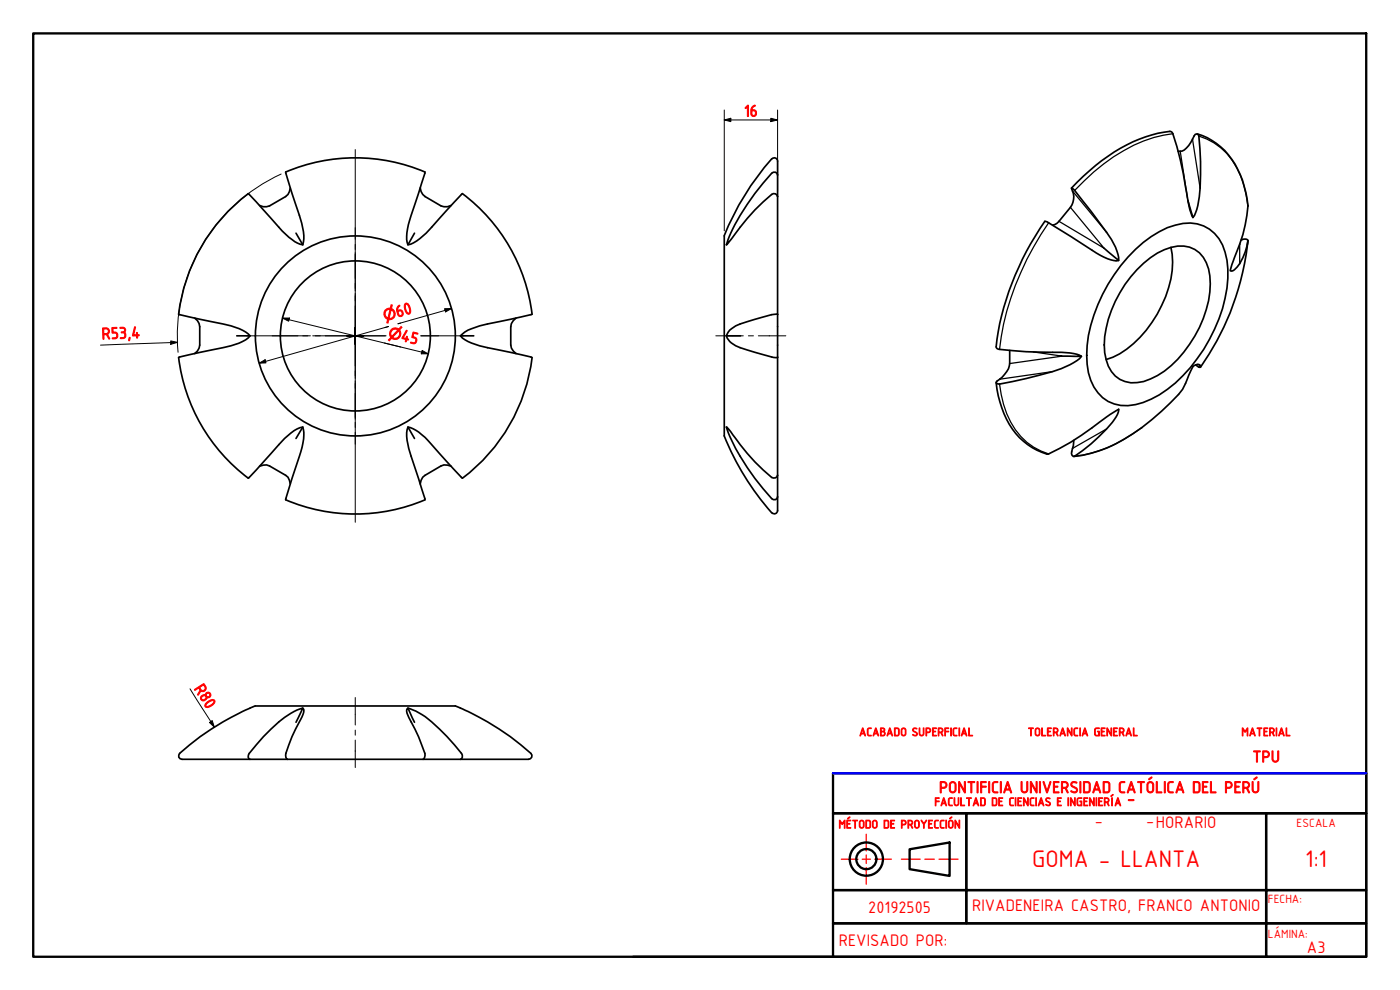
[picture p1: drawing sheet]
<svg xmlns="http://www.w3.org/2000/svg" width="420mm" height="297mm" viewBox="0 0 420 297" stroke-linecap="round" stroke-linejoin="round" font-family="sans-serif">
<!-- layer: Visible (ISO) -->
<g fill="none" stroke="#000" stroke-width=".51">
<path d="M87.1 56.4l-.7 1.9-.7 .7-4.8 2.8-1.9 .2-1.1-.4M126.1 56.4l.3 1.1 .5 .8 .7 .7 4.7 2.8 2 .2 1.1-.4M127.5 51.6l-4.1 13a13.9 13.9 0 0 0-1 8.9 13.8 13.8 0 0 0 7.1-5.3l9.2-10.1M127.6 51.6a52.8 52.8 0 0 0-41.9 .1l1.9 6.3a61.4 61.4 0 0 1 3.6 12.7l-.3 2.8a15.2 15.2 0 0 1-7.2-5.3l-9.1-10a52.7 52.7 0 0 0-21 36.1M138.8 58.1a52.7 52.7 0 0 1 20.8 36.2l-6.4 1.5a62.9 62.9 0 0 0-12.7 3.2l-2.3 1.8a10.2 10.2 0 0 0 5.7 2.9l15.7 3.5M231.6 47.7a78.9 78.9 0 0 0-14.2 23.1l-.1 60a77.1 77.1 0 0 0 14.6 23.2l.8 .1 .6-.6 .1-4.4M231.6 47.7a.98 .98 0 0 1 1.1-.3 .98 .98 0 0 1 .7 .9M233.4 52.5l-.2-.5-.5-.3h-.6a59.1 59.1 0 0 0-14.1 21.8l.6-.6a83 83 0 0 1 13-14.6l.5-.2 .6 .1 .7 .8M233.4 52.5v6.5M233.4 48.4v4.1M233.4 59v83.6M321.6 56.4a56.8 56.8 0 0 1 22.2-15.3 24.9 24.9 0 0 1 7.6-1.6l.3 .1a90.7 90.7 0 0 1 4.7 19.7l.7 3.7 .9 2.3"/>
<path d="M353.6 45.4a3 3 0 0 0 3.1-1.7l2-3.4 .5-.1 .4 .2a72.1 72.1 0 0 1-.1 21.3l-.7 2.2-.8 1.4-1.5-5.2M359.3 40.2a20.4 20.4 0 0 1 12.9 12.1 22.2 22.2 0 0 1 1.5 15.2 66 66 0 0 1-3.6 10.9l-.9 2.8a1 1 0 0 0 1.3-.3 15.2 15.2 0 0 0 4-8.7M88.8 70l2.1 3.5M124.4 70l-2 3.5M218.2 73.3l-.2 .2M315.9 67.5l1.3-.5 4-4.8a5.3 5.3 0 0 0 .4-5.8l.9 .7 4.9 6.3a53.7 53.7 0 0 1 7.8 12l.5 1.9v.9l-4.4-3.7M335.7 78.2a10 10 0 0 1-6.6-2.3l-7.8-5-7-4.3-.6-.2a81.6 81.6 0 0 0-14.7 37.7 .9 .9 0 0 0 1 .7 133.3 133.3 0 0 0 18.6 .9l3.7 .4 2.2 .8h-5.7M340.8 74.8a25.5 25.5 0 0 1 16.5-7.9 11.1 11.1 0 0 1 10.4 8.8 34.3 34.3 0 0 1-3.2 23.1 43.5 43.5 0 0 1-19 20.9 13.3 13.3 0 0 1-14.6-.4 15.9 15.9 0 0 1-4.8-12.7 45.8 45.8 0 0 1 10.3-26.9zM351.4 74.2a28.2 28.2 0 0 1-4.1 20.1 31.5 31.5 0 0 1-13.3 12.9l-2 .7M372.5 72a1.68 1.68 0 0 1 2 .2M374.5 72.2a81 81 0 0 1-14.2 38M53.6 94.3l6.5 1.5a59.5 59.5 0 0 1 12.7 3.3l2.3 1.7a9.4 9.4 0 0 1-5.8 2.9l-15.7 3.5"/>
<path d="M58.4 95.4l.8 .8 .6 .9 .1 .9v5.6l-.7 1.7-.8 .8M154.9 95.4l-1.4 1.7-.2 .9v5.6l.2 .8 1.4 1.7M233.4 94.3l-.2-.1a64.3 64.3 0 0 0-12.4 3.6 5.1 5.1 0 0 0-2.8 3l.2 .7a6.3 6.3 0 0 0 3.9 2.8l9.5 2.8 1.8 .1M341.2 80.9a20.5 20.5 0 0 1 12.2-7.1 8.4 8.4 0 0 1 9.3 6.9 28.3 28.3 0 0 1-4.1 20.1 28.2 28.2 0 0 1-15.4 13.7 8.5 8.5 0 0 1-11.2-6.6 25.5 25.5 0 0 1 2.7-17.5 35.9 35.9 0 0 1 6.5-9.5zM53.6 107.3a52.8 52.8 0 0 0 21 36.1l4.5-4.8a65 65 0 0 1 9.2-9.4l2.6-1.1a14.4 14.4 0 0 1-1 8.8l-4.2 12.9a52.7 52.7 0 0 0 41.8 .2M71.1 100.8h4M138.2 100.8h4M159.7 107.3a53.4 53.4 0 0 1-20.9 36.2M218 100.8h4.2M299 114.8a25.7 25.7 0 0 0 9.4 18.6 17.4 17.4 0 0 0 6.1 2.9 94.3 94.3 0 0 0 18.6-11.9l2.6-1.6-.4 1.6a39 39 0 0 1-13.2 12.6l-.3-.4a4.1 4.1 0 0 1 .3-2.9l.2-1.6M303 105.1v4a7.6 7.6 0 0 1-3.8 5.2l-.2 .4v.3l.4 .2a109.5 109.5 0 0 0 19.1-4.6 15.4 15.4 0 0 0 6-3.7M358.8 109.5l1.3 .7a.66 .66 0 0 0-.1-.8 .66 .66 0 0 0-.9 0 2.25 2.25 0 0 0-1.7 1.8l-.7 1.4a17.4 17.4 0 0 1-5.4 8.2 59.1 59.1 0 0 1-21.5 14.5l-5.1 1.3-2.4 .4"/>
<path d="M77.9 139.9l2.1-.4 5.7 3.1 .7 .6 .7 2M90.9 128.1l-2.1 3.5M122.4 128.1l2 3.5M135.4 139.9l-2.2-.4-.9 .3-5.4 3.4-.8 2M218 128.1l.2 .2M138.7 143.4l-9.2-10a13.7 13.7 0 0 0-7.1-5.3 9.4 9.4 0 0 0 .3 6.5l4.8 15.4M233.4 142.6a1.13 1.13 0 0 1-1.8 .6 72.3 72.3 0 0 1-12.7-14.1l-.9-1a51.9 51.9 0 0 0 8.6 15.5l5 6 .5 .3h.6l.5-.3 .2-.5M233.4 142.6v6.5M75.1 212.5a81 81 0 0 0-21.2 13.5l-.2 1.2 .3 .4 .6 .2h20.4M76.6 211.8l-1.5 .6M76.6 211.8h60l1.2 .5a79.5 79.5 0 0 1 21.5 13.7l.3 .6v.6l-.4 .4-.6 .2h-20.4M88.8 216.7l2.1-4.2-2.6 1a46.8 46.8 0 0 0-13.8 13.1v.6l.5 .6"/>
<path d="M90.9 212.5l.3 .5-.3 1.4a63.6 63.6 0 0 0-5.2 12.2l.1 .6 .4 .6M122.4 212.5a20 20 0 0 1 7.1 4.1 59.1 59.1 0 0 1 9.2 10v.6l-.5 .6M124.4 216.7l-2-4.2a1.23 1.23 0 0 0-.2 1.5l1.2 2.6a44.7 44.7 0 0 1 4.2 10l-.3 1-.3 .2M75 227.8h11.2M86.2 227.8h40.8M127 227.8h11.2"/>
<circle cx="106.7" cy="100.8" r="22.5"/>
<circle cx="106.7" cy="100.8" r="30"/>
</g>
<!-- layer: Visible Narrow (ISO) -->
<g fill="none" stroke="#000" stroke-width=".38">
<path d="M321.9 57.3l10.2 12.4M352 40.1a44.1 44.1 0 0 0-23.8 11.5l-5.7 5.5M354.2 45.4l2.2 14M357.9 41.8l2.3 14.6M359.8 40.8a19.3 19.3 0 0 1 12.6 12.1l.9 2.8 1.2 6.1M314.7 66.9a83.5 83.5 0 0 0-14.7 37.9M321.2 62.2l10.1 12.3-13.5-8.1M372 73.3v5.8M374.5 72.2l-.1 1.1M300 115.2a26.3 26.3 0 0 0 8.2 17.5l2 1.5 2.2 1.1 2.3 .9M310.1 105.6l8.7 1.3-15.8 2.2M315.9 111.5l-15.9 2.3"/>
<path d="M359.5 109.3l.7 .4M332.1 128.7l-10.2 5.8M342.6 128.3a41.1 41.1 0 0 1-20.1 8.6"/>
</g>
<!-- layer: Border (ISO) -->
<g fill="none" stroke="#000" stroke-width=".7">
<path d="M10 10h400v277.1h-400zM250 232h160v12h-160zM250 244h40v23.1h-40zM273 254.8l12-2v10l-12-2zM290 244h90v23.1h-90zM380 244h30v23.1h-30zM250 277h130v10.1h-130zM250 267.1h40v9.9h-40zM290 267.1h90v9.9h30v-9.9h-30v9.9h-90zM380 277h30v10.1h-30zM190 287.1h60"/>
<circle cx="260" cy="257.8" r="5"/>
<circle cx="260" cy="257.8" r="3"/>
</g>
<path d="M252.5 257.8h5M258.8 257.8h2.4M260 250.3v5M260 256.5v2.6M262.5 257.8h5M270.5 257.8h5.7M277.6 257.8h2.8M281.8 257.8h5.7M260 260.3v5" fill="none" stroke="#f00" stroke-width=".38"/>
<!-- layer: Dimension (ISO) -->
<g fill="none" stroke="#000" stroke-width=".3">
<path d="M217.4 36l1.9-.5v1zM217.4 36h16M217.4 33v36.3M231.3 35.5l2.1 .5-2.1 .5zM233.4 33v24.5M84.4 52.2a53.4 53.4 0 0 0-31 53.5M84.8 95.4h2.1l-.3 1zM84.8 95.4l43.7 10.8M115.5 98.3l1.1-.3-38.8 11M133.4 92.6h2.1l-1.8 1zM135.5 92.6l-16.1 4.5 .8-.1M51.2 102.3l2.1 .4-2.1 .6z"/>
<path d="M53.3 102.7l-23.1 .9M77.8 109l1.8-1.1 .2 1zM126.7 105.1l1.8 1.1h-2.1zM57 206.7l7.3 11.5M62.9 216.8l.8-.6 .6 2z"/>
</g>
<g fill="#000">
<path d="M217.4 36l1.9-.5v1z" fill-rule="evenodd"/>
<path d="M231.3 35.5l2.1 .5-2.1 .5z" fill-rule="evenodd"/>
<path d="M84.8 95.4h2.1l-.3 1z" fill-rule="evenodd"/>
<path d="M133.4 92.6h2.1l-1.8 1z" fill-rule="evenodd"/>
<path d="M51.2 102.3l2.1 .4-2.1 .6z" fill-rule="evenodd"/>
<path d="M77.8 109l1.8-1.1 .2 1z" fill-rule="evenodd"/>
<path d="M126.7 105.1l1.8 1.1h-2.1z" fill-rule="evenodd"/>
<path d="M62.9 216.8l.8-.6 .6 2z" fill-rule="evenodd"/>
</g>
<!-- layer: Center Mark (ISO) -->
<g fill="none" stroke="#000" stroke-width=".3">
<path d="M106.6 44.9v42.4M106.6 76.3v24.5v-2.5M106.6 98.3v2.5v-2.5M106.6 88.1v25.4M74.1 100.8h19.1M93.9 100.8h22M97.6 100.8h18M104.1 100.8h2.5h-2.5M106.6 103.3v-2.5v2.5M106.6 103.3v-2.5v24.5M106.6 114.3v42.4M109.2 100.8h-2.6h2.6"/>
<path d="M126.3 100.8h12.8"/>
</g>
<!-- layer: Centerline (ISO) -->
<path d="M214.8 100.8h8.3M224.6 100.8h1.5M227.6 100.8h8.2M106.6 209.3v8.2M106.6 219.1v1.5M106.6 222v8.3" fill="none" stroke="#000" stroke-width=".3"/>
<!-- layer: Border (ISO) -->
<path d="M250 232h160" fill="none" stroke="#00f" stroke-width=".7"/>
<g font-size="7.7" fill="#f00">
<text x="309.8" y="260.3">GOMA - LLANTA</text>
<text x="391.7" y="260.3">1:1</text>
</g>
<g font-size="5.4" fill="#f00">
<text x="328.5" y="247.8">-</text>
<text x="344" y="247.8">-HORARIO</text>
<text x="260.5" y="273.8">20192505</text>
<text x="291.7" y="273.4">RIVADENEIRA CASTRO, FRANCO ANTONIO</text>
<text x="251.7" y="283.8">REVISADO POR:</text>
<text x="392.2" y="286.1">A3</text>
</g>
<g font-size="5.3" fill="#f00">
<text x="223.3" y="35">16</text>
<text x="119.3" y="95.3" transform="rotate(-16 119.3 95.3)">60</text>
<text x="30.5" y="101.8" transform="rotate(-2 30.5 101.8)">R53,4</text>
<text x="120.1" y="102.2" transform="rotate(14 120.1 102.2)">45</text>
<text x="58.1" y="206.6" transform="rotate(57 58.1 206.6)">R80</text>
<text x="375.9" y="228.7">TPU</text>
<text x="281.8" y="237.9">PONTIFICIA UNIVERSIDAD CATÓLICA DEL PERÚ</text>
<text x="338.3" y="241.1">-</text>
</g>
<g font-size="4.5" fill="#f00">
<text x="115.5" y="96.3" transform="rotate(-16 115.5 96.3)">⌀</text>
<text x="116.3" y="101.3" transform="rotate(14 116.3 101.3)">⌀</text>
</g>
<g font-size="3.9" fill="#f00">
<text x="389.1" y="248">ESCALA</text>
<text x="380.5" y="271.1">FECHA:</text>
<text x="380.5" y="281.5">LÁMINA:</text>
</g>
<g font-size="3.8" fill="#f00">
<text x="257.8" y="220.8">ACABADO SUPERFICIAL</text>
<text x="308.4" y="220.8">TOLERANCIA GENERAL</text>
<text x="372.6" y="220.8">MATERIAL</text>
<text x="280.4" y="241.8">FACULTAD DE CIENCIAS E INGENIERÍA</text>
<text x="251.7" y="248.5">MÉTODO DE PROYECCIÓN</text>
</g>
</svg>
